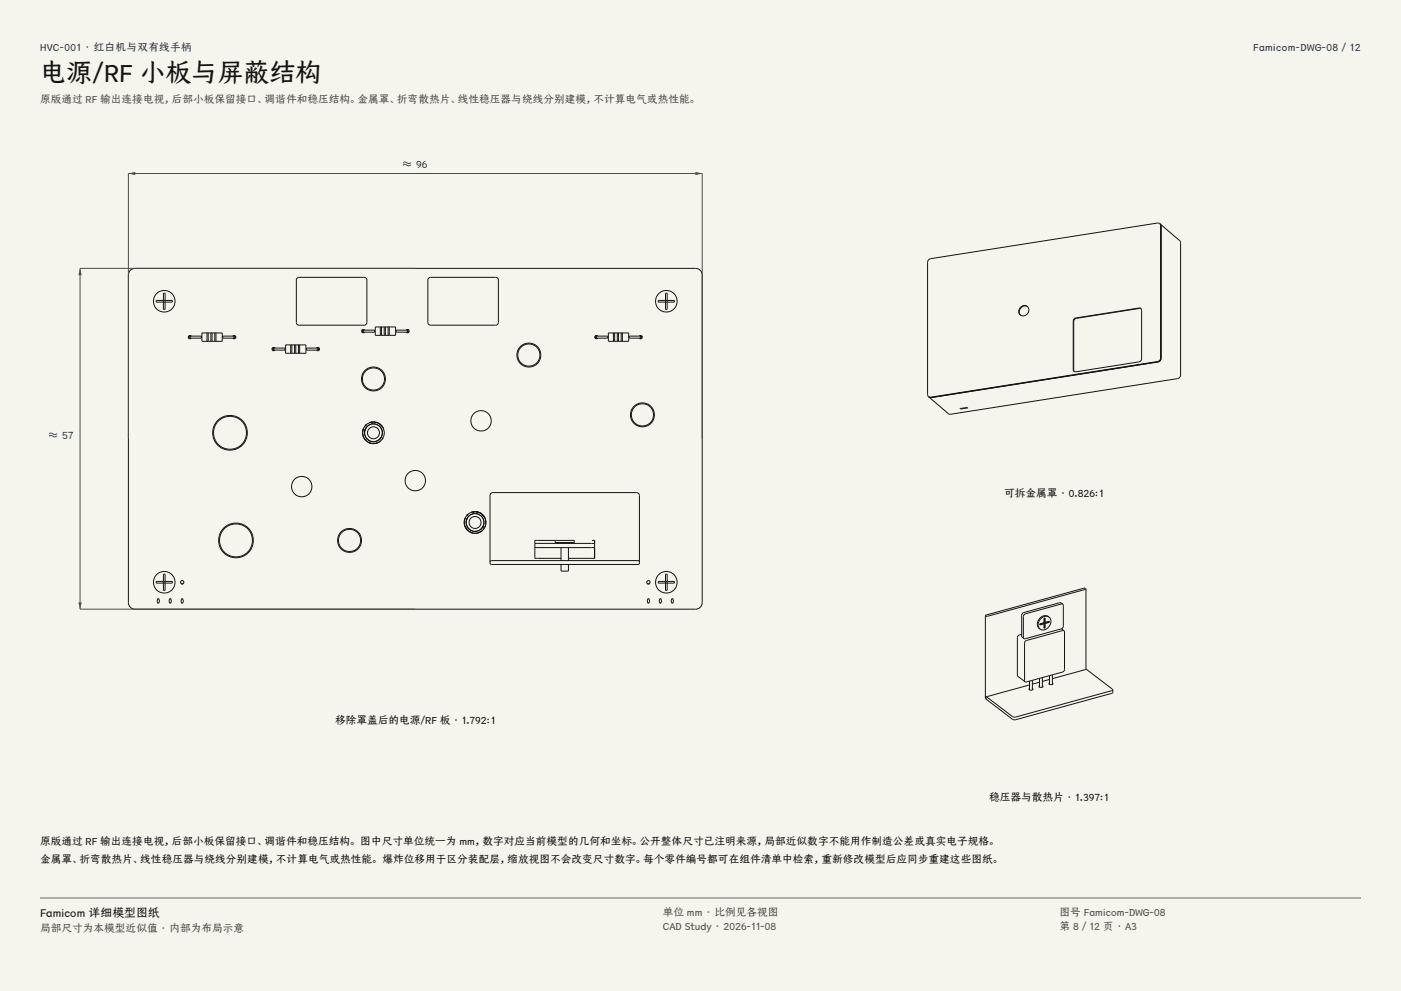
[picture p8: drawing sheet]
<svg xmlns="http://www.w3.org/2000/svg" width="420mm" height="297mm" viewBox="0 0 420 297" stroke-linecap="round" stroke-linejoin="round" font-family="sans-serif">
<g fill="#f5f4ed">
<path d="M0 0h420v297h-420z"/>
<path d="M12 12h396v275h-396z"/>
</g>
<g fill="none" stroke="#141413" stroke-width=".3">
<path d="M39.1 81l1.4-.6h168a1.97 1.97 0 0 1 2 2v98.2a1.97 1.97 0 0 1-2 2h-168a1.97 1.97 0 0 1-2-2v-98.2zM46.8 90h4.9v.5h-4.9zM49 87.9h.5v4.8h-.5zM60.5 99.8h6.1v2.5h-6.1zM62.1 99.7v2.6M62.4 99.7v2.6M63.2 99.7v2.6M63.6 99.7v2.6M64.4 99.7v2.6M64.7 99.7v2.6M89.1 83.4l.5-.3h19.6a.81 .81 0 0 1 .8 .8v12.7a.81 .81 0 0 1-.8 .9h-19.6a.81 .81 0 0 1-.8-.9v-12.7zM108.9 98.9h3.4v.7l-3.4-.1v-.5h.2a.3 .3 0 0 0-.5 .2 .3 .3 0 0 0 .5 .3"/>
<path d="M109.3 98.9a.5 .5 0 0 0-.7 0 .5 .5 0 0 0 0 .7 .5 .5 0 0 0 .7 0M114 97.9v2.6h.4v-2.6M115.2 97.9v2.6h.3v-2.6M116.3 97.9v2.6h.4v-2.6M121.8 98.9l.5-.1 .4 .4-.4 .5-.5-.1M122.2 98.9h-3.4v.7h3.4v-.6h-.2h.4v.5h-.4M128.5 83.4l.6-.3h19.5a.81 .81 0 0 1 .8 .8v12.7a.81 .81 0 0 1-.8 .9h-19.5a.81 .81 0 0 1-.8-.9v-12.7zM182.4 99.8h6.1v2.5h-6.1zM183.9 99.7v2.6M184.3 99.7v2.6M185.1 99.7v2.6M185.4 99.7v2.6"/>
<path d="M186.2 99.7v2.6M186.6 99.7v2.6M197.3 90h4.9v.5h-4.9zM199.5 87.9h.5v4.8h-.5zM56.7 100.8h.4h-.2v.5h.2l-.4-.1zM56.9 100.7h3.5v.6h-3.5M57.3 100.7a.5 .5 0 0 0-.7 0 .5 .5 0 0 0 0 .7 .5 .5 0 0 0 .7-.1M69.8 100.7l.6-.1 .3 .4-.3 .5-.6-.2M70 100.8h.4v.4l-.4 .1h.2v-.5zM70.2 100.7h-3.4v.6h3.4M81.8 104.4h.4h-.2v.5h.2l-.4-.1zM82 104.3h3.4v.6h-3.4"/>
<path d="M82.4 104.3a.5 .5 0 0 0-.7 0 .5 .5 0 0 0 0 .7 .5 .5 0 0 0 .7-.1M85.6 103.4h6.1v2.5h-6.1zM87.1 103.3v2.6M87.5 103.3v2.6M88.3 103.3v2.6M88.7 103.3v2.6M89.5 103.3v2.6M89.8 103.3v2.6M94.9 104.3l.6-.2 .3 .5-.3 .5-.6-.2M95.1 104.4h.4v.4l-.4 .1h.2v-.5zM95.3 104.3h-3.4v.6h3.4M114 100.5h-1.5v-2.5h6.1v2.5h-1.9"/>
<path d="M114.4 100.5h.8M115.5 100.5h.8M178.6 100.8h.4h-.2v.5h.2l-.4-.1zM178.8 100.7h3.4v.6h-3.4M179.2 100.7a.5 .5 0 0 0-.7 0 .5 .5 0 0 0 0 .7 .5 .5 0 0 0 .7-.1M191.7 100.7l.5-.1 .4 .4-.4 .5-.5-.2M191.9 100.8h.4v.4l-.4 .1h.2v-.5zM192.1 100.7h-3.5v.6h3.5M108.7 130a3.2 3.2 0 0 0 1.1 2.1l-.6-.8M108.9 128.5l-.2 1.3 .3 1.2M109.1 128.2l-.3 .6M109.1 131.3h.1"/>
<path d="M109.2 128h.1M109.2 127.9v.1M109.3 127.9h.1M109.4 127.7h.1M109.4 129h.1M109.5 128.7h.1M109.6 128.4l-.3 1.3M109.7 128.2l-.2 .5M109.7 128.2h.1M109.8 131.3l1 .8M109.8 127.3l-.4 .5M109.8 132.2l1.6 .7"/>
<path d="M110.1 127.1h.1M110.1 127.8h.1M110.1 127.1h-.1M110.1 127h.1M110.1 127.8l-.7 1.2M110.2 127h-.1M110.2 127h.1M110.2 127.7l-.1 .1M110.4 132.6h.1M110.5 132.6l.6 .2M110.6 126.8h.1M110.7 126.7h-.1"/>
<path d="M110.7 126.7l-.1 .1M110.7 126.7h.1M111.4 127.1l-1.2 .6M111.4 126.5l-.5 .1M111.5 126.5a3.2 3.2 0 0 1 3.6 3.8 3.2 3.2 0 0 1-4.8 2.2 3.2 3.2 0 0 1-.5-5.2M111.5 126.5l.1 .6M111.5 126.5h.1M111.5 126.5l-1.7 .8M111.6 127.1a2.67 2.67 0 0 1 3 3.1 2.67 2.67 0 0 1-4 1.8 2.67 2.67 0 0 1-.4-4.3M111.6 127.1l-1.4 .6M111.6 127.1a2.67 2.67 0 0 1 3 2.6 2.67 2.67 0 0 1-3 2.7 2.67 2.67 0 0 1-2.2-3.4M112 126.5h-.1"/>
<path d="M112.1 126.5l.7 .1M112.3 132.4h-.3M112.3 126.5h.1M112.4 127.1h.1M112.4 126.5l-1.6 .2M112.4 126.5h.1M112.5 126.5h.1M112.6 126.5l.7 .3M112.7 126.6l.5 .1M113.2 132.7l-1 .2-1.3-.1M113.3 126.7h.1M113.3 126.8h.1"/>
<path d="M113.3 132.7l-.6 .2M113.3 126.8l.8 .5 .8 1.1M113.4 126.8l.4 .2M113.6 126.9l1.2 1.3M114 127.9v.1M114.1 132.1l-.7 .5M114.1 132.1h.1M114.3 131l-.9 .9M114.3 131h.1M114.3 130.9v.1M114.3 130.9h.1M114.4 130.8l-.1 .1"/>
<path d="M114.9 131.2l-.4 .6M115.1 128.8v.1M139.2 156.9l.3 1M139.3 157.5l.9 1.5M139.4 155.4l-.2 .7 .1-.4M139.5 155.1l-.3 1.3 .1 1M139.6 158.2h.1M139.6 158.2l.4 .6M139.7 154.9h.1M139.7 154.8h.1M139.8 154.7l-.1 .1M139.9 155.8h.1"/>
<path d="M139.9 154.6h.1M139.9 158.6l1 .8 1 .4M140 155.6h.1M140.1 155.3l-.4 1.2M140.2 155.1l-.2 .4M140.3 158.2l1 .8M140.3 154.1l-.5 .6M140.3 154.1l-.3 .4 .3-.4M140.5 154.7h.1M140.5 153.9h.1M140.6 154.7l-.7 1.1M140.6 153.9l-.1 .1"/>
<path d="M140.6 153.9h.1M140.7 154.6l-.1 .1M140.7 153.9h-.1M140.7 153.8h.1M140.9 159.4h.1M140.9 159.5l1.4 .3 1.4-.2M141 153.7h.1M141.1 153.6h.1M141.1 153.6l-.1 .1M141.2 153.6h.1M141.9 154l-1.2 .6M141.9 153.4l-.5 .1"/>
<path d="M142 153.4a3.2 3.2 0 0 1 3.6 3.8 3.2 3.2 0 0 1-4.8 2.2 3.2 3.2 0 0 1-.5-5.3M142 153.4v.5M142 153.4h.1M142 153.4l-1.7 .7M142 153.9a2.67 2.67 0 0 1 3 3.2 2.67 2.67 0 0 1-3.9 1.8 2.67 2.67 0 0 1-.4-4.3M142 153.9l-1.3 .7M142 153.9a2.67 2.67 0 0 1 3.1 2.7 2.67 2.67 0 0 1-3.1 2.6 2.67 2.67 0 0 1-2.1-3.4M142.4 153.3h-.1M142.4 153.3h.1M142.6 153.3l.7 .2M142.8 159.2l-.4 .1M142.8 153.4h.1"/>
<path d="M142.8 153.9l.1 .1M142.9 153.4h.1M142.9 153.4l-1.6 .2M143 153.4h.1M143.1 153.4a3.2 3.2 0 0 1 1.8 5.3M143.2 153.4l.5 .2M143.7 153.6h.1M143.8 159.5l-.6 .2M143.8 153.6l.8 .6 .8 1.1M143.8 153.7l.5 .2M144.1 159.4l-.7 .3M144.1 153.8l1 1"/>
<path d="M144.4 154.8h.1M144.6 159l-.7 .5M144.6 159h.1M144.7 157.9l-.8 .9M144.8 157.9h.1M144.8 157.8h.1M144.8 157.7v.1M145.1 154.8l.2 .3M145.5 155.7l.1 .1M46.8 174.3h4.9v.5h-4.9zM47.3 179.5a.59 .59 0 0 1 .5 .6 .59 .59 0 0 1-.5 .6l-.2-.6zM49 172.1h.5v4.8h-.5z"/>
<path d="M50.9 179.5a.59 .59 0 0 1 .5 .6 .59 .59 0 0 1-.5 .6l-.2-.6zM54.3 174.9h.6M54.5 179.5a.59 .59 0 0 1 .4 .6 .59 .59 0 0 1-.4 .6l-.2-.6zM146.9 168.4v-19.9a.9 .9 0 0 1 .9-.9h43a.9 .9 0 0 1 .9 .9v19.9M147 168.2l.3-.2h43.9l.4 .2 .1 .5-.5 .5h-43.9l-.3-.2zM160.3 164.1h18M160.3 162.9h18M166.4 162h-6.1v5.3h7.9M166.4 162h5.8v.6h-5.8zM168.2 169.2v2h2.2v-2M168.2 162.6v.3M168.2 164.1v3.9"/>
<path d="M170.4 162.6v.3M170.4 164.1v3.9M177.4 162h.9v5.3h-7.9M194.1 174.9h.6M194.2 179.5a.59 .59 0 0 1 .5 .6 .59 .59 0 0 1-.5 .6l-.1-.6zM197.3 174.3h4.9v.5h-4.9zM197.8 179.5a.59 .59 0 0 1 .5 .6 .59 .59 0 0 1-.5 .6l-.2-.6zM199.5 172.1h.5v4.8h-.5zM201.4 179.5a.59 .59 0 0 1 .5 .6 .59 .59 0 0 1-.5 .6l-.2-.6z"/>
<circle cx="49.2" cy="90.3" r="3.2"/>
<circle cx="199.7" cy="90.3" r="3.2"/>
<circle cx="111.9" cy="113.6" r="3.6"/>
<circle cx="111.9" cy="113.6" r="3.3"/>
<circle cx="158.5" cy="106.4" r="3.6"/>
<circle cx="158.5" cy="106.4" r="3.3"/>
<circle cx="68.9" cy="129.7" r="5.2"/>
<circle cx="68.9" cy="129.7" r="4.9"/>
<circle cx="112" cy="129.7" r="1.8"/>
<circle cx="144.2" cy="126.1" r="3.1"/>
<circle cx="192.6" cy="124.3" r="3.6"/>
<circle cx="192.6" cy="124.3" r="3.3"/>
<circle cx="90.4" cy="145.8" r="3.1"/>
<circle cx="124.5" cy="144" r="3.1"/>
<circle cx="142.4" cy="156.6" r="1.8"/>
<circle cx="49.2" cy="174.5" r="3.2"/>
<circle cx="54.6" cy="174.5" r=".5"/>
<circle cx="70.7" cy="162" r="5.2"/>
<circle cx="70.7" cy="162" r="4.9"/>
<circle cx="104.8" cy="162" r="3.6"/>
<circle cx="104.8" cy="162" r="3.3"/>
<circle cx="194.4" cy="174.5" r=".5"/>
<circle cx="199.7" cy="174.5" r="3.2"/>
</g>
<path d="M38.5 131.5v-79.5h172v79.5" fill="none" stroke="#504e49" stroke-width=".3"/>
<g fill="#504e49">
<path d="M38.5 52l2-.5v1z"/>
<path d="M208.5 51.5l2 .5-2 .5z"/>
</g>
<path d="M124.5 80.4h-100.5v102.2h100.5" fill="none" stroke="#504e49" stroke-width=".3"/>
<g fill="#504e49">
<path d="M24 80.4l.5 2.1h-1z"/>
<path d="M23.5 180.5h1l-.5 2.1z"/>
</g>
<g fill="none" stroke="#141413" stroke-width=".3">
<path d="M347.7 67l-.7-.2-68 10.7a1.11 1.11 0 0 0-.9 1.1v39.7l.2 .6M347.7 67l.2 .6v39.7a1.11 1.11 0 0 1-.9 1.1l-68 10.6-.7-.1M347.7 67l6.2 5.5v39.9a1.11 1.11 0 0 1-.9 1.1l-68 10.7-.7-.2-6-5.1M347.8 67.1l.3 .6v39.7a1.11 1.11 0 0 1-.9 1.1l-68.1 10.6-.6-.1M347.8 67.1h.1M305.9 92.2a1.46 1.46 0 0 1 2.3-.2 1.46 1.46 0 0 1-.5 2.3 1.41 1.41 0 0 1-2-.1 1.41 1.41 0 0 1 .2-2zM308.1 91.9a1.69 1.69 0 0 0-2.1 .4 1.69 1.69 0 0 0-.1 2.1M322 95.6l.5-.3 19-3 .5 .2 .2 .5v14.6l-.2 .5-.5 .4-19 2.9-.5-.1-.3-.5v-14.6zM342.1 92.5l-.5-.1-19 3-.5 .3-.2 .6 .1 15.1M278.5 119h.1M287.8 122.4l.8 .1zM288.6 122.3l.7 .1z"/>
<path d="M289.3 122.4h.1M289.4 122.2l.7 .1zM325.6 176.5l-.7-.2-29.5 8.2M325.6 176.5l-29.6 8.2-.6-.2M325.6 176.5v24M295.4 184.5v24.8l.2 .2M306.3 190.1l-1 .3-.3 .6v11.3l.1 .4 2.2 1.6M312.8 186.7l.2 .3M313 187v1.3l.3-.1M313 186.5h.3M313.2 188.1h-.2M313.2 188.1l.1 .1"/>
<path d="M313.2 185.2v2.9M313.2 186.8l.1 .1M313.3 186.5v-1.3l-.3 .1v1.3l-1.3 .4v.3l1.3-.3M313.3 186.9v1.3M314.4 186.4l-2.7 .8M314.4 186.4l.2 .1M314.4 186.2v.2M314.5 185a2.33 2.33 0 0 0-2.7 .2 2.33 2.33 0 0 0-.7 2.6l.7 .7M314.5 185a2.31 2.31 0 0 0-2.7 .7 2.31 2.31 0 0 0 0 2.8M314.5 185a2.32 2.32 0 0 1 0 2.8 2.32 2.32 0 0 1-2.7 .7M314.6 186.5l-1.3 .4M314.6 186.5v-.3l-1.3 .3"/>
<path d="M318.2 188.5l.8 .5M318.6 181.1l-.9-.5-11.1 3.1-.3 .7v6.2l.7 .8M318.6 181.1l.2 .4v6.2l-.4 .7-11 3h-.4M318.6 181.1l-.4-.1-11 3.1-.4 .7v6.2l.2 .4M319 189l.1 .4v11.3l-.1 .4-.4 .3-10.9 3-.4-.1M319 189h-.4l-10.9 3-.4 .2-.2 .5v11.3l.2 .3M295.6 208.7v.8M308.6 205.3l-13 3.4M308.6 206.3l-.1 .4 .7 .1 .5-.2-.2-.3M308.6 204.1v2.7M309.5 203.9v2.9M311.6 205.5l-.1 .4 .7 .1 .5-.3-.2-.2"/>
<path d="M311.6 203.3v2.6M311.6 204.5l-2.1 .5M312.5 203.1v2.8M314.6 204.7l-.1 .4 .7 .1 .5-.3-.2-.2M314.6 202.5v2.6M314.6 203.6l-2.1 .6M315.5 202.2v2.9M325.6 200.5h.1M325.6 200.5l-10.1 2.9M325.6 200.5l8 6.2M333.6 206.7l-.3 .3-29.1 7.9-.6-.1-8-6.1M333.6 206.7v.8l-.3 .3-29.1 7.9-.6-.1-8-6.1"/>
</g>
<path d="M12 269.3h396zM12 269h396v.3h-396z" fill-rule="evenodd" fill="#504e49"/>
<text font-size="7.8" fill="#141413" x="12" y="24.7">电源/RF 小板与屏蔽结构</text>
<text font-size="3.5" fill="#141413" x="12" y="274.9">Famicom 详细模型图纸</text>
<g font-size="3.2" fill="#1b365d">
<text x="12" y="15.3">HVC-001 · 红白机与双有线手柄</text>
<text x="375.7" y="15.3">Famicom-DWG-08 / 12</text>
<text x="120.8" y="50.4">≈ 96</text>
<text x="14.6" y="131.5">≈ 57</text>
</g>
<g font-size="3.2" fill="#504e49">
<text x="12" y="30.9">原版通过 RF 输出连接电视，后部小板保留接口、调谐件和稳压结构。金属罩、折弯散热片、线性稳压器与绕线分别建模，不计算电气或热性能。</text>
<text x="198.7" y="274.5">单位 mm · 比例见各视图</text>
<text x="317.6" y="274.5">图号 Famicom-DWG-08</text>
<text x="12" y="279.3">局部尺寸为本模型近似值 · 内部为布局示意</text>
<text x="198.7" y="278.8">CAD Study · 2026-11-08</text>
<text x="317.6" y="278.8">第 8 / 12 页 · A3</text>
</g>
<g font-size="3.2" fill="#141413">
<text x="301" y="149">可拆金属罩 · 0.826:1</text>
<text x="100.4" y="217">移除罩盖后的电源/RF 板 · 1.792:1</text>
<text x="296.6" y="240">稳压器与散热片 · 1.397:1</text>
<text x="12" y="253.3">原版通过 RF 输出连接电视，后部小板保留接口、调谐件和稳压结构。 图中尺寸单位统一为 mm，数字对应当前模型的几何和坐标。公开整体尺寸已注明来源，局部近似数字不能用作制造公差或真实电子规格。</text>
<text x="12" y="258.6">金属罩、折弯散热片、线性稳压器与绕线分别建模，不计算电气或热性能。 爆炸位移用于区分装配层，缩放视图不会改变尺寸数字。每个零件编号都可在组件清单中检索，重新修改模型后应同步重建这些图纸。</text>
</g>
</svg>
